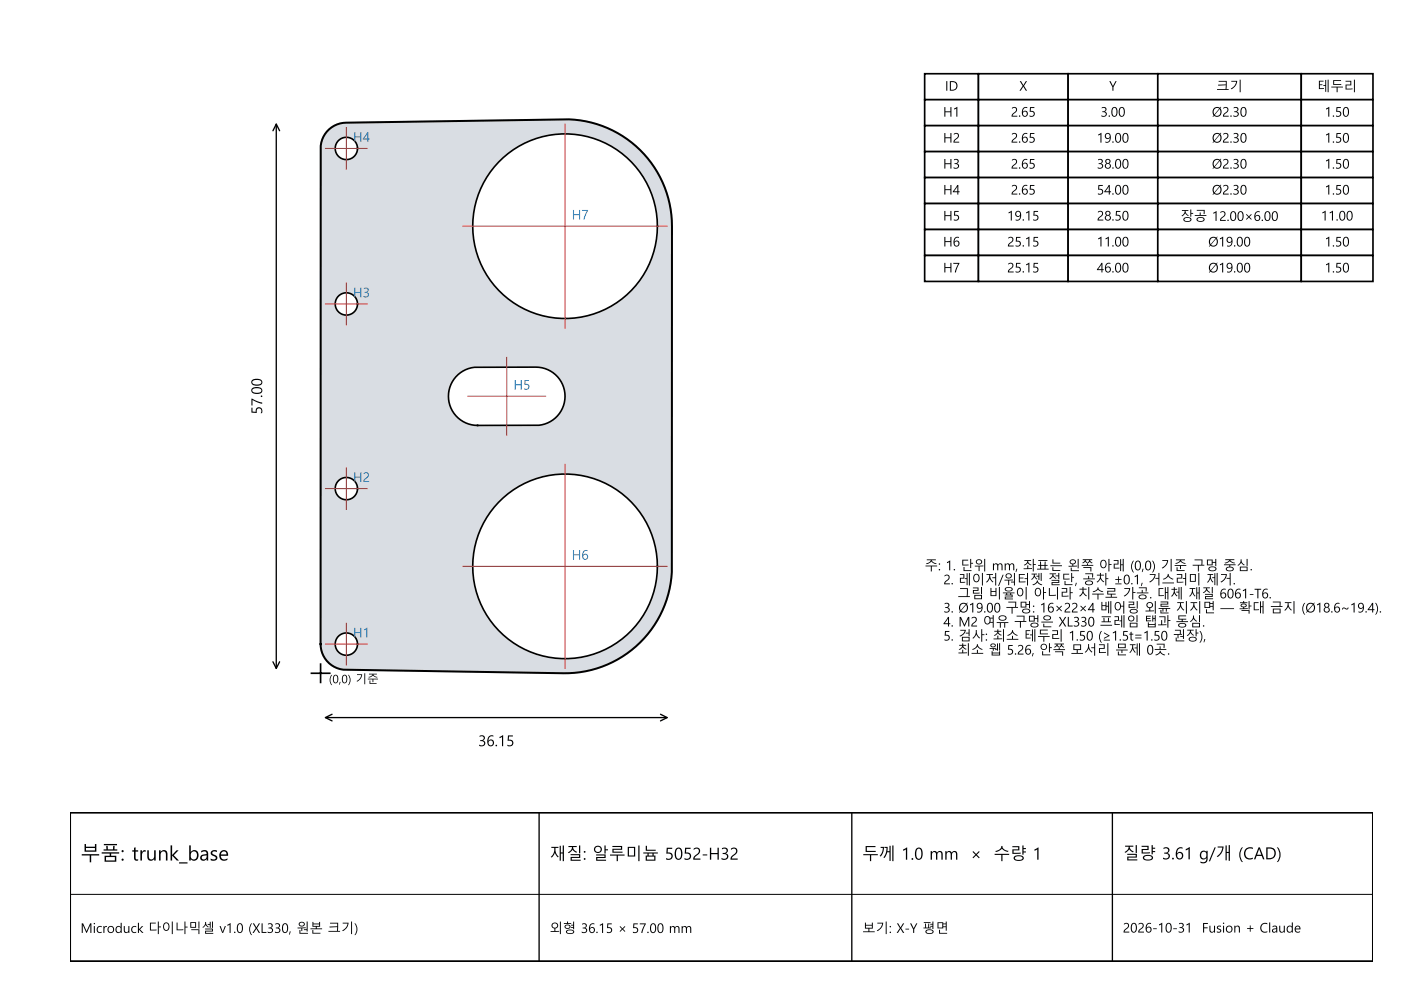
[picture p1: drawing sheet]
<svg xmlns="http://www.w3.org/2000/svg" width="297mm" height="210mm" viewBox="0 0 297 210" stroke-linecap="round" stroke-linejoin="round" font-family="sans-serif">
<path d="M69.5 27.6l1.7-1.1 1.9-.5 46.3-.7a22.7 22.7 0 0 1 23 22.6v72.1a22.7 22.7 0 0 1-23 22.7l-46.5-.7-1.4-.4-1.3-.7-1.1-1-.7-1.2-.3-1-.2-1.2v-105.1l.5-2.1z" fill="#d9dde3" stroke="#d9dde3" stroke-width=".35"/>
<path d="M69.8 27.4a5.5 5.5 0 0 1 3.5-1.4l47.3-.7a22.7 22.7 0 0 1 21.8 22.6v73.3a22.7 22.7 0 0 1-23 21.5l-46.7-.8a5.5 5.5 0 0 1-4.8-5.4l.1-105.6a5.5 5.5 0 0 1 1.8-3.5z" fill="none" stroke="#000" stroke-width=".42"/>
<path d="M65.8 142.7h4.3zM67.9 140.6v4.2z" fill="#000" stroke="#000" stroke-width=".35"/>
<g fill="#fff" stroke="#fff" stroke-width=".35">
<path d="M96.8 79.6l1.8-1.2 2.1-.6h13l1.5 .2 1.1 .4 1 .7 .9 .8 .7 1 .5 1.1 .3 1.2v1.2l-.2 1.2-.6 1.6-1.1 1.3-1.4 1-1.5 .5-1.2 .2h-12.5l-1.6-.2-1.5-.7-1.3-.9-.9-1.3-.7-1.5-.2-1.6 .2-1.6 .7-1.5z"/>
<circle cx="73.4" cy="136.5" r="2.37"/>
<circle cx="73.4" cy="103.6" r="2.37"/>
<circle cx="73.4" cy="64.4" r="2.37"/>
<circle cx="73.4" cy="31.5" r="2.37"/>
<circle cx="119.8" cy="120" r="19.6"/>
<circle cx="119.8" cy="47.9" r="19.6"/>
</g>
<path d="M57.8 27.7l.8-1.4 .7 1.4M58.6 26.3v115.4M57.8 140.3l.8 1.4 .7-1.4M69 152.1h72.4M70.4 151.4l-1.4 .7 1.4 .7M140 151.4l1.4 .7-1.4 .7" fill="none" stroke="#000" stroke-width=".28"/>
<g fill="none" stroke="#000" stroke-width=".35">
<path d="M96.6 79.9l1.5-1.3 1.2-.5 1.3-.2 13-.1a6.2 6.2 0 0 1 6.1 5.9 6.2 6.2 0 0 1-5.5 6.4l-13 .1a6.2 6.2 0 0 1-5.6-3.7 6.2 6.2 0 0 1 1-6.6z"/>
<circle cx="73.4" cy="31.5" r="2.37"/>
<circle cx="119.8" cy="47.9" r="19.6"/>
<circle cx="73.4" cy="64.4" r="2.37"/>
<circle cx="73.4" cy="103.6" r="2.37"/>
<circle cx="73.4" cy="136.5" r="2.37"/>
<circle cx="119.8" cy="120" r="19.6"/>
</g>
<g fill="none" stroke="#d62728" stroke-width=".21">
<path d="M69 31.5h8.8M73.4 27v8.9M119.8 26.3v43.3M73.4 60v8.9M98.1 47.9h43.3M69 64.4h8.8M107.4 75.8v16.4M73.4 99.1v8.9M99.2 84h16.4M119.8 98.4v43.3M69 103.6h8.8M69 136.5h8.8"/>
<path d="M73.4 132.1v8.9M98.1 120h43.3"/>
</g>
<g fill="#fff" stroke="#000" stroke-width=".35">
<path d="M196 15.6h11.4v5.5h-11.4z"/>
<path d="M207.4 15.6h19v5.5h-19z"/>
<path d="M226.4 15.6h19v5.5h-19z"/>
<path d="M245.4 15.6h30.4v5.5h-30.4z"/>
<path d="M275.8 15.6h15.2v5.5h-15.2z"/>
<path d="M196 21.1h11.4v5.5h-11.4z"/>
<path d="M207.4 21.1h19v5.5h-19z"/>
<path d="M226.4 21.1h19v5.5h-19z"/>
<path d="M245.4 21.1h30.4v5.5h-30.4z"/>
<path d="M275.8 21.1h15.2v5.5h-15.2z"/>
<path d="M196 26.6h11.4v5.5h-11.4z"/>
<path d="M207.4 26.6h19v5.5h-19z"/>
<path d="M226.4 26.6h19v5.5h-19z"/>
<path d="M245.4 26.6h30.4v5.5h-30.4z"/>
<path d="M275.8 26.6h15.2v5.5h-15.2z"/>
<path d="M196 32.1h11.4v5.5h-11.4z"/>
<path d="M207.4 32.1h19v5.5h-19z"/>
<path d="M226.4 32.1h19v5.5h-19z"/>
<path d="M245.4 32.1h30.4v5.5h-30.4z"/>
<path d="M275.8 32.1h15.2v5.5h-15.2z"/>
<path d="M196 37.6h11.4v5.5h-11.4z"/>
<path d="M207.4 37.6h19v5.5h-19z"/>
<path d="M226.4 37.6h19v5.5h-19z"/>
<path d="M245.4 37.6h30.4v5.5h-30.4z"/>
<path d="M275.8 37.6h15.2v5.5h-15.2z"/>
<path d="M196 43.1h11.4v5.5h-11.4z"/>
<path d="M207.4 43.1h19v5.5h-19z"/>
<path d="M226.4 43.1h19v5.5h-19z"/>
<path d="M245.4 43.1h30.4v5.5h-30.4z"/>
<path d="M275.8 43.1h15.2v5.5h-15.2z"/>
<path d="M196 48.6h11.4v5.6h-11.4z"/>
<path d="M207.4 48.6h19v5.6h-19z"/>
<path d="M226.4 48.6h19v5.6h-19z"/>
<path d="M245.4 48.6h30.4v5.6h-30.4z"/>
<path d="M275.8 48.6h15.2v5.6h-15.2z"/>
<path d="M196 54.2h11.4v5.5h-11.4z"/>
<path d="M207.4 54.2h19v5.5h-19z"/>
<path d="M226.4 54.2h19v5.5h-19z"/>
<path d="M245.4 54.2h30.4v5.5h-30.4z"/>
<path d="M275.8 54.2h15.2v5.5h-15.2z"/>
</g>
<path d="M14.8 172.2h276.2v31.6h-276.2z" fill="none" stroke="#000" stroke-width=".42"/>
<path d="M114.3 172.2v31.6M180.5 172.2v31.6M235.8 172.2v31.6" fill="none" stroke="#000" stroke-width=".28"/>
<path d="M14.8 189.6h276.2" fill="none" stroke="#000" stroke-width=".21"/>
<text font-size="4.2" x="17.1" y="182.4">부품: trunk_base</text>
<g font-size="3.5">
<text x="116.5" y="182.2">재질: 알루미늄 5052-H32</text>
<text x="182.7" y="182.2">두께 1.0 mm</text>
<text x="205.6" y="182.2">× 수량 1</text>
<text x="238" y="182.2">질량 3.61 g/개 (CAD)</text>
</g>
<g font-size="3.2">
<text x="55.6" y="87.8" transform="rotate(-90 55.6 87.8)">57.00</text>
<text x="101.3" y="158.2">36.15</text>
</g>
<g font-size="2.8">
<text x="200.3" y="19.2">ID</text>
<text x="216" y="19.2">X</text>
<text x="235.1" y="19.2">Y</text>
<text x="257.8" y="19.3">크기</text>
<text x="279.2" y="19.3">테두리</text>
<text x="199.9" y="24.7">H1</text>
<text x="214.2" y="24.7">2.65</text>
<text x="233.2" y="24.7">3.00</text>
<text x="256.9" y="24.7">Ø2.30</text>
<text x="280.7" y="24.7">1.50</text>
<text x="199.9" y="30.2">H2</text>
<text x="199.9" y="35.7">H3</text>
<text x="214.2" y="30.2">2.65</text>
<text x="214.2" y="35.7">2.65</text>
<text x="232.5" y="30.2">19.00</text>
<text x="232.5" y="35.7">38.00</text>
<text x="256.9" y="30.2">Ø2.30</text>
<text x="256.9" y="35.7">Ø2.30</text>
<text x="280.7" y="30.2">1.50</text>
<text x="280.7" y="35.7">1.50</text>
<text x="199.9" y="41.2">H4</text>
<text x="214.2" y="41.2">2.65</text>
<text x="232.5" y="41.2">54.00</text>
<text x="256.9" y="41.2">Ø2.30</text>
<text x="280.7" y="41.2">1.50</text>
<text x="199.9" y="46.7">H5</text>
<text x="213.5" y="46.7">19.15</text>
<text x="232.5" y="46.7">28.50</text>
<text x="250.2" y="46.8">장공 12.00×6.00</text>
<text x="280" y="46.7">11.00</text>
<text x="199.9" y="52.2">H6</text>
<text x="213.5" y="52.2">25.15</text>
<text x="232.5" y="52.2">11.00</text>
<text x="256.1" y="52.2">Ø19.00</text>
<text x="280.7" y="52.2">1.50</text>
<text x="199.9" y="57.7">H7</text>
<text x="213.5" y="57.7">25.15</text>
<text x="232.5" y="57.7">46.00</text>
<text x="256.1" y="57.7">Ø19.00</text>
<text x="280.7" y="57.7">1.50</text>
<text x="196" y="120.9">주: 1. 단위 mm, 좌표는 왼쪽 아래 (0,0) 기준 구멍 중심.</text>
<text x="199.9" y="123.9">2. 레이저/워터젯 절단, 공차 ±0.1, 거스러미 제거.</text>
<text x="199.9" y="129.8">3. Ø19.00 구멍: 16×22×4 베어링 외륜 지지면 — 확대 금지 (Ø18.6~19.4).</text>
<text x="202.9" y="126.8">그림 비율이 아니라 치수로 가공. 대체 재질 6061-T6.</text>
<text x="199.9" y="132.8">4. M2 여유 구멍은 XL330 프레임 탭과 동심.</text>
<text x="199.9" y="135.8">5. 검사: 최소 테두리 1.50 (≥1.5t=1.50 권장),</text>
<text x="202.9" y="138.7">최소 웹 5.26, 안쪽 모서리 문제 0곳.</text>
<text x="17.1" y="197.7">Microduck 다이나믹셀 v1.0 (XL330, 원본 크기)</text>
<text x="116.5" y="197.8">외형 36.15 × 57.00 mm</text>
<text x="182.7" y="197.7">보기: X-Y 평면</text>
<text x="238" y="197.7">2026-10-31</text>
<text x="254.7" y="197.7">Fusion + Claude</text>
</g>
<g font-size="2.8" fill="#1f77b4">
<text x="74.8" y="30.1">H4</text>
<text x="121.2" y="46.5">H7</text>
<text x="74.8" y="63">H3</text>
<text x="108.8" y="82.6">H5</text>
<text x="74.8" y="102.2">H2</text>
<text x="121.2" y="118.6">H6</text>
<text x="74.8" y="135.1">H1</text>
</g>
<text font-size="2.5" x="69.7" y="144.8">(0,0) 기준</text>
</svg>
